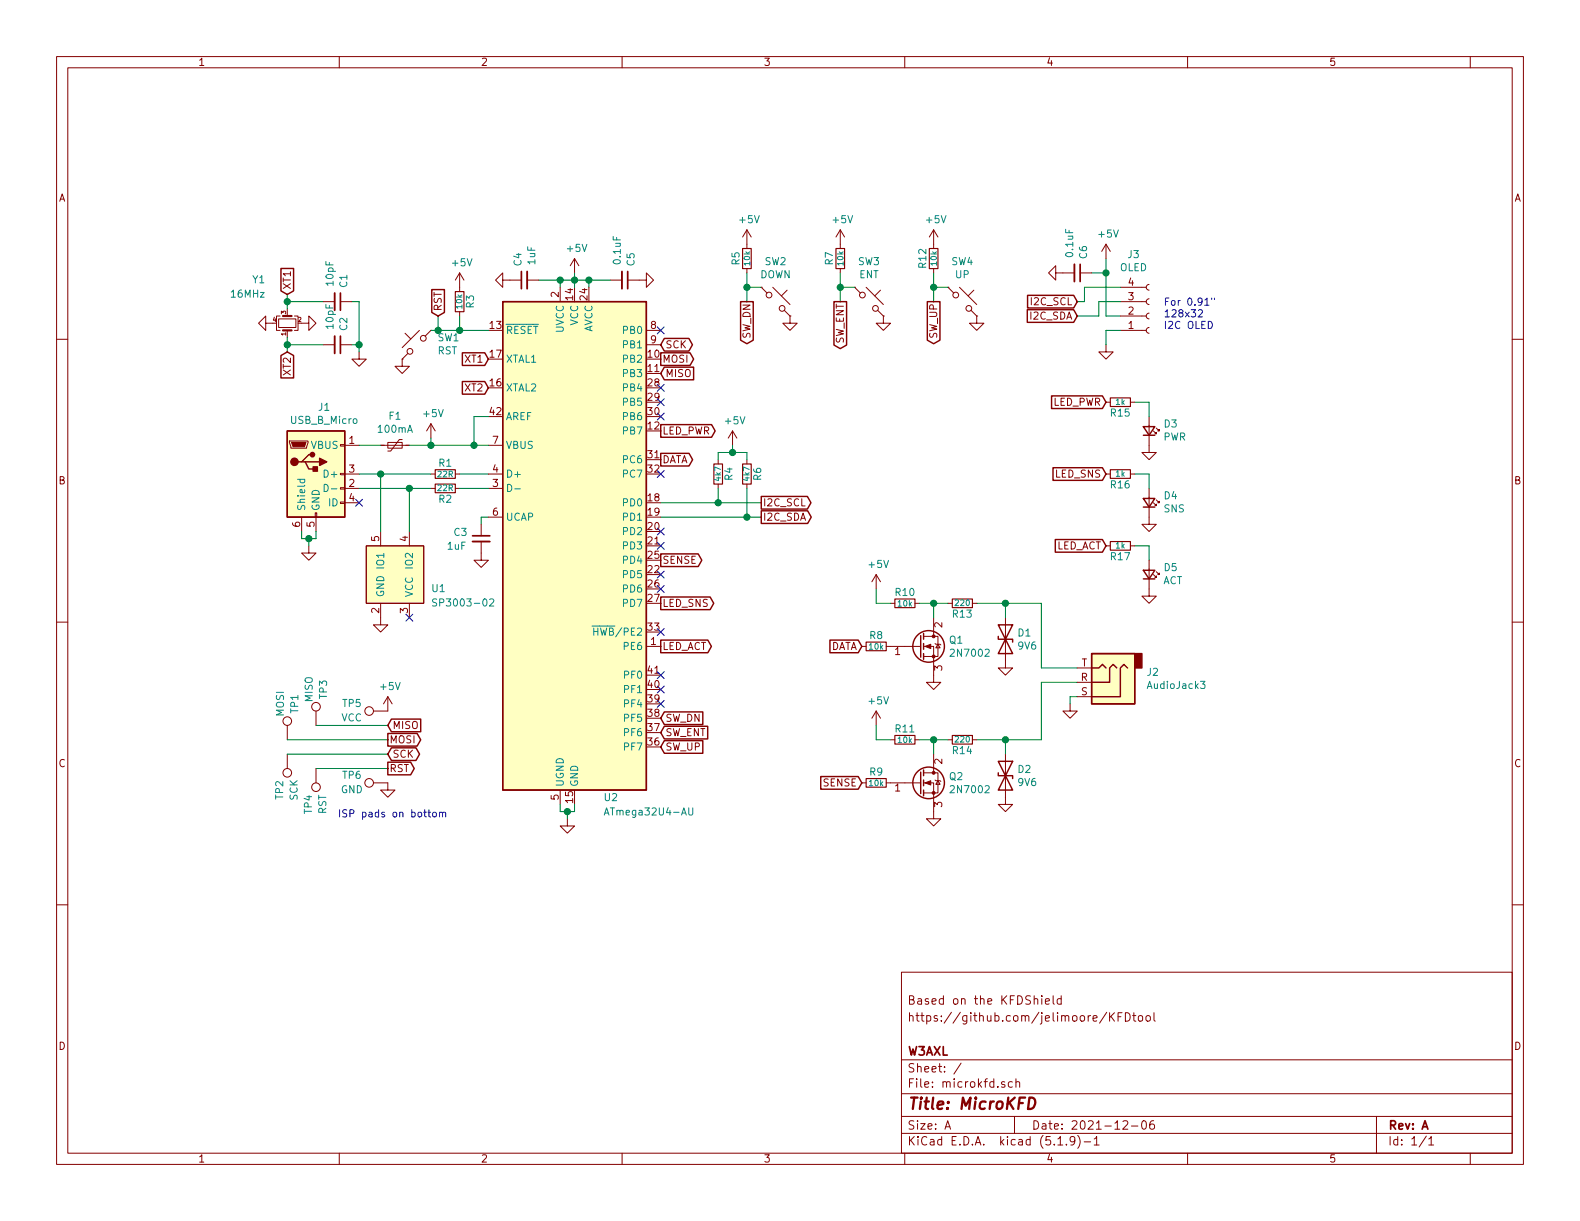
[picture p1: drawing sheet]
EESchema Schematic File Version 4
EELAYER 30 0
EELAYER END
$Descr A 11000 8500
encoding utf-8
Sheet 1 1
Title "MicroKFD"
Date "2021-12-06"
Rev "A"
Comp "W3AXL"
Comment1 ""
Comment2 "https://github.com/jelimoore/KFDtool"
Comment3 "Based on the KFDShield"
Comment4 ""
$EndDescr
$Comp
L Connector:USB_B_Micro J1
U 1 1
P 2200 3300
F 0 "J1" H 2257 3767 50  0000 C CNN
F 1 "USB_B_Micro" H 2257 3676 50  0000 C CNN
F 2 "Connector_USB:USB_Micro-B_Wuerth_629105150521_CircularHoles" H 2350 3250 50  0001 C CNN
F 3 "~" H 2350 3250 50  0001 C CNN
	1    2200 3300
	1    0    0    -1  
$EndComp
$Comp
L Device:R_Small R1
U 1 1
P 3100 3300
F 0 "R1" V 3050 3300 50  0000 C BNN
F 1 "22R" V 3100 3300 40  0000 C CNN
F 2 "Resistor_SMD:R_0805_2012Metric_Pad1.20x1.40mm_HandSolder" H 3100 3300 50  0001 C CNN
F 3 "~" H 3100 3300 50  0001 C CNN
	1    3100 3300
	0    1    1    0   
$EndComp
$Comp
L Device:R_Small R2
U 1 1
P 3100 3400
F 0 "R2" V 3050 3400 50  0000 C BNN
F 1 "22R" V 3100 3400 40  0000 C CNN
F 2 "Resistor_SMD:R_0805_2012Metric_Pad1.20x1.40mm_HandSolder" H 3100 3400 50  0001 C CNN
F 3 "~" H 3100 3400 50  0001 C CNN
	1    3100 3400
	0    -1   -1   0   
$EndComp
$Comp
L power:GND #PWR03
U 1 1
P 2150 3800
F 0 "#PWR03" H 2150 3550 50  0001 C CNN
F 1 "GND" H 2155 3627 50  0001 C CNN
F 2 "" H 2150 3800 50  0001 C CNN
F 3 "" H 2150 3800 50  0001 C CNN
	1    2150 3800
	1    0    0    -1  
$EndComp
Wire Wire Line
	2100 3700 2100 3750
Wire Wire Line
	2100 3750 2150 3750
Wire Wire Line
	2200 3750 2200 3700
Wire Wire Line
	2150 3800 2150 3750
Connection ~ 2150 3750
Wire Wire Line
	2150 3750 2200 3750
Wire Wire Line
	2500 3300 2650 3300
$Comp
L Device:C_Small C3
U 1 1
P 3350 3750
F 0 "C3" H 3442 3796 50  0000 L CNN
F 1 "1uF" H 3450 3700 50  0000 L CNN
F 2 "Capacitor_SMD:C_0805_2012Metric_Pad1.18x1.45mm_HandSolder" H 3350 3750 50  0001 C CNN
F 3 "~" H 3350 3750 50  0001 C CNN
	1    3350 3750
	-1   0    0    -1  
$EndComp
$Comp
L power:GND #PWR09
U 1 1
P 3350 3850
F 0 "#PWR09" H 3350 3600 50  0001 C CNN
F 1 "GND" H 3355 3677 50  0001 C CNN
F 2 "" H 3350 3850 50  0001 C CNN
F 3 "" H 3350 3850 50  0001 C CNN
	1    3350 3850
	1    0    0    -1  
$EndComp
Wire Wire Line
	3400 3600 3350 3600
Wire Wire Line
	3350 3600 3350 3650
$Comp
L MCU_Microchip_ATmega:ATmega32U4-AU U2
U 1 1
P 4000 3800
F 0 "U2" H 4200 2050 50  0000 L CNN
F 1 "ATmega32U4-AU" H 4200 1950 50  0000 L CNN
F 2 "Package_QFP:TQFP-44_10x10mm_P0.8mm" H 4000 3800 50  0001 C CIN
F 3 "http://ww1.microchip.com/downloads/en/DeviceDoc/Atmel-7766-8-bit-AVR-ATmega16U4-32U4_Datasheet.pdf" H 4000 3800 50  0001 C CNN
	1    4000 3800
	1    0    0    -1  
$EndComp
NoConn ~ 2500 3500
$Comp
L Device:Polyfuse_Small F1
U 1 1
P 2750 3100
F 0 "F1" V 2545 3100 50  0000 C CNN
F 1 "100mA" V 2636 3100 50  0000 C CNN
F 2 "Fuse:Fuse_0805_2012Metric_Pad1.15x1.40mm_HandSolder" H 2800 2900 50  0001 L CNN
F 3 "~" H 2750 3100 50  0001 C CNN
	1    2750 3100
	0    1    1    0   
$EndComp
Wire Wire Line
	2500 3100 2650 3100
$Comp
L power:+5V #PWR07
U 1 1
P 3000 3050
F 0 "#PWR07" H 3000 2900 50  0001 C CNN
F 1 "+5V" H 3015 3223 50  0000 C CNN
F 2 "" H 3000 3050 50  0001 C CNN
F 3 "" H 3000 3050 50  0001 C CNN
	1    3000 3050
	1    0    0    -1  
$EndComp
$Comp
L power:GND #PWR011
U 1 1
P 3950 5700
F 0 "#PWR011" H 3950 5450 50  0001 C CNN
F 1 "GND" H 3955 5527 50  0001 C CNN
F 2 "" H 3950 5700 50  0001 C CNN
F 3 "" H 3950 5700 50  0001 C CNN
	1    3950 5700
	1    0    0    -1  
$EndComp
Wire Wire Line
	3900 5600 3900 5650
Wire Wire Line
	3900 5650 3950 5650
Wire Wire Line
	4000 5650 4000 5600
Wire Wire Line
	3950 5700 3950 5650
Connection ~ 3950 5650
Wire Wire Line
	3950 5650 4000 5650
$Comp
L power:+5V #PWR012
U 1 1
P 4000 1900
F 0 "#PWR012" H 4000 1750 50  0001 C CNN
F 1 "+5V" H 4015 2073 50  0000 C CNN
F 2 "" H 4000 1900 50  0001 C CNN
F 3 "" H 4000 1900 50  0001 C CNN
	1    4000 1900
	1    0    0    -1  
$EndComp
Wire Wire Line
	3900 2000 3900 1950
Wire Wire Line
	3900 1950 4000 1950
Wire Wire Line
	4100 1950 4100 2000
Wire Wire Line
	4000 1900 4000 1950
Connection ~ 4000 1950
Wire Wire Line
	4000 1950 4100 1950
Wire Wire Line
	4000 2000 4000 1950
$Comp
L Device:Q_NMOS_GDS Q1
U 1 1
P 6400 4500
F 0 "Q1" H 6604 4546 50  0000 L CNN
F 1 "2N7002" H 6604 4455 50  0000 L CNN
F 2 "Package_TO_SOT_SMD:SOT-23_Handsoldering" H 6600 4600 50  0001 C CNN
F 3 "~" H 6400 4500 50  0001 C CNN
	1    6400 4500
	1    0    0    -1  
$EndComp
Text GLabel 6000 4500 0    50   Input ~ 0
DATA
$Comp
L Device:R_Small R8
U 1 1
P 6100 4500
F 0 "R8" V 6050 4500 50  0000 C BNN
F 1 "10k" V 6100 4500 40  0000 C CNN
F 2 "Resistor_SMD:R_0805_2012Metric_Pad1.20x1.40mm_HandSolder" H 6100 4500 50  0001 C CNN
F 3 "~" H 6100 4500 50  0001 C CNN
	1    6100 4500
	0    1    1    0   
$EndComp
$Comp
L power:GND #PWR022
U 1 1
P 6500 4700
F 0 "#PWR022" H 6500 4450 50  0001 C CNN
F 1 "GND" H 6505 4527 50  0001 C CNN
F 2 "" H 6500 4700 50  0001 C CNN
F 3 "" H 6500 4700 50  0001 C CNN
	1    6500 4700
	1    0    0    -1  
$EndComp
$Comp
L Device:R_Small R13
U 1 1
P 6700 4200
F 0 "R13" V 6650 4200 50  0000 C BNN
F 1 "220" V 6700 4200 40  0000 C CNN
F 2 "Resistor_SMD:R_0805_2012Metric_Pad1.20x1.40mm_HandSolder" H 6700 4200 50  0001 C CNN
F 3 "~" H 6700 4200 50  0001 C CNN
	1    6700 4200
	0    -1   -1   0   
$EndComp
Wire Wire Line
	6600 4200 6500 4200
Wire Wire Line
	6500 4200 6500 4300
$Comp
L Device:D_TVS D1
U 1 1
P 7000 4450
F 0 "D1" V 6954 4530 50  0000 L CNN
F 1 "9V6" V 7045 4530 50  0000 L CNN
F 2 "Diode_SMD:D_0805_2012Metric_Pad1.15x1.40mm_HandSolder" H 7000 4450 50  0001 C CNN
F 3 "~" H 7000 4450 50  0001 C CNN
	1    7000 4450
	0    1    1    0   
$EndComp
$Comp
L Device:R_Small R10
U 1 1
P 6300 4200
F 0 "R10" V 6250 4200 50  0000 C BNN
F 1 "10k" V 6300 4200 40  0000 C CNN
F 2 "Resistor_SMD:R_0805_2012Metric_Pad1.20x1.40mm_HandSolder" H 6300 4200 50  0001 C CNN
F 3 "~" H 6300 4200 50  0001 C CNN
	1    6300 4200
	0    1    1    0   
$EndComp
$Comp
L power:GND #PWR025
U 1 1
P 7000 4600
F 0 "#PWR025" H 7000 4350 50  0001 C CNN
F 1 "GND" H 7005 4427 50  0001 C CNN
F 2 "" H 7000 4600 50  0001 C CNN
F 3 "" H 7000 4600 50  0001 C CNN
	1    7000 4600
	1    0    0    -1  
$EndComp
$Comp
L power:+5V #PWR018
U 1 1
P 6100 4100
F 0 "#PWR018" H 6100 3950 50  0001 C CNN
F 1 "+5V" H 6115 4273 50  0000 C CNN
F 2 "" H 6100 4100 50  0001 C CNN
F 3 "" H 6100 4100 50  0001 C CNN
	1    6100 4100
	1    0    0    -1  
$EndComp
$Comp
L Device:C_Small C5
U 1 1
P 4350 1950
F 0 "C5" H 4442 1996 50  0000 L CNN
F 1 "0.1uF" H 4450 1900 50  0000 L CNN
F 2 "Capacitor_SMD:C_0805_2012Metric_Pad1.18x1.45mm_HandSolder" H 4350 1950 50  0001 C CNN
F 3 "~" H 4350 1950 50  0001 C CNN
	1    4350 1950
	0    1    -1   0   
$EndComp
$Comp
L power:GND #PWR013
U 1 1
P 4450 1950
F 0 "#PWR013" H 4450 1700 50  0001 C CNN
F 1 "GND" H 4455 1777 50  0001 C CNN
F 2 "" H 4450 1950 50  0001 C CNN
F 3 "" H 4450 1950 50  0001 C CNN
	1    4450 1950
	0    -1   -1   0   
$EndComp
Wire Wire Line
	4100 1950 4250 1950
Connection ~ 4100 1950
$Comp
L Device:C_Small C4
U 1 1
P 3650 1950
F 0 "C4" H 3742 1996 50  0000 L CNN
F 1 "1uF" H 3750 1900 50  0000 L CNN
F 2 "Capacitor_SMD:C_0805_2012Metric_Pad1.18x1.45mm_HandSolder" H 3650 1950 50  0001 C CNN
F 3 "~" H 3650 1950 50  0001 C CNN
	1    3650 1950
	0    -1   -1   0   
$EndComp
$Comp
L power:GND #PWR010
U 1 1
P 3550 1950
F 0 "#PWR010" H 3550 1700 50  0001 C CNN
F 1 "GND" H 3555 1777 50  0001 C CNN
F 2 "" H 3550 1950 50  0001 C CNN
F 3 "" H 3550 1950 50  0001 C CNN
	1    3550 1950
	0    1    1    0   
$EndComp
Wire Wire Line
	3750 1950 3900 1950
Connection ~ 3900 1950
Wire Wire Line
	3400 2900 3300 2900
Wire Wire Line
	3300 2900 3300 3100
Connection ~ 3300 3100
Wire Wire Line
	3300 3100 3400 3100
Wire Wire Line
	2850 3100 3000 3100
Wire Wire Line
	3000 3050 3000 3100
Connection ~ 3000 3100
Wire Wire Line
	3000 3100 3300 3100
Text GLabel 3400 2500 0    50   Input ~ 0
XT1
Text GLabel 3400 2700 0    50   Input ~ 0
XT2
$Comp
L Device:Crystal_GND24_Small Y1
U 1 1
P 2000 2250
F 0 "Y1" V 2300 2400 50  0000 L CNN
F 1 "16MHz" V 2200 2400 50  0000 L CNN
F 2 "Crystal:Crystal_SMD_SeikoEpson_FA238-4Pin_3.2x2.5mm_HandSoldering" H 2000 2250 50  0001 C CNN
F 3 "~" H 2000 2250 50  0001 C CNN
	1    2000 2250
	0    -1   -1   0   
$EndComp
Text GLabel 2000 2050 1    50   Input ~ 0
XT1
Text GLabel 2000 2450 3    50   Input ~ 0
XT2
$Comp
L power:GND #PWR02
U 1 1
P 2100 2250
F 0 "#PWR02" H 2100 2000 50  0001 C CNN
F 1 "GND" H 2105 2077 50  0001 C CNN
F 2 "" H 2100 2250 50  0001 C CNN
F 3 "" H 2100 2250 50  0001 C CNN
	1    2100 2250
	0    -1   -1   0   
$EndComp
$Comp
L power:GND #PWR01
U 1 1
P 1900 2250
F 0 "#PWR01" H 1900 2000 50  0001 C CNN
F 1 "GND" H 1905 2077 50  0001 C CNN
F 2 "" H 1900 2250 50  0001 C CNN
F 3 "" H 1900 2250 50  0001 C CNN
	1    1900 2250
	0    1    1    0   
$EndComp
Wire Wire Line
	2000 2050 2000 2100
Wire Wire Line
	2000 2350 2000 2400
$Comp
L Device:C_Small C2
U 1 1
P 2350 2400
F 0 "C2" H 2442 2446 50  0000 L CNN
F 1 "10pF" H 2450 2350 50  0000 L CNN
F 2 "Capacitor_SMD:C_0805_2012Metric_Pad1.18x1.45mm_HandSolder" H 2350 2400 50  0001 C CNN
F 3 "~" H 2350 2400 50  0001 C CNN
	1    2350 2400
	0    1    -1   0   
$EndComp
$Comp
L Device:C_Small C1
U 1 1
P 2350 2100
F 0 "C1" H 2442 2146 50  0000 L CNN
F 1 "10pF" H 2450 2050 50  0000 L CNN
F 2 "Capacitor_SMD:C_0805_2012Metric_Pad1.18x1.45mm_HandSolder" H 2350 2100 50  0001 C CNN
F 3 "~" H 2350 2100 50  0001 C CNN
	1    2350 2100
	0    1    -1   0   
$EndComp
$Comp
L power:GND #PWR04
U 1 1
P 2500 2450
F 0 "#PWR04" H 2500 2200 50  0001 C CNN
F 1 "GND" H 2505 2277 50  0001 C CNN
F 2 "" H 2500 2450 50  0001 C CNN
F 3 "" H 2500 2450 50  0001 C CNN
	1    2500 2450
	1    0    0    -1  
$EndComp
Wire Wire Line
	2000 2100 2250 2100
Connection ~ 2000 2100
Wire Wire Line
	2000 2100 2000 2150
Wire Wire Line
	2250 2400 2000 2400
Connection ~ 2000 2400
Wire Wire Line
	2000 2400 2000 2450
Wire Wire Line
	2450 2100 2500 2100
Wire Wire Line
	2500 2100 2500 2400
Wire Wire Line
	2450 2400 2500 2400
Connection ~ 2500 2400
Wire Wire Line
	2500 2400 2500 2450
$Comp
L Switch:SW_Push_45deg SW1
U 1 1
P 2900 2400
F 0 "SW1" V 2946 2256 50  0000 R CNN
F 1 "RST" V 2855 2256 50  0000 R CNN
F 2 "Button_Switch_SMD:SW_Push_1P1T_NO_CK_KMR2" H 2900 2400 50  0001 C CNN
F 3 "~" H 2900 2400 50  0001 C CNN
	1    2900 2400
	0    -1   -1   0   
$EndComp
$Comp
L power:GND #PWR06
U 1 1
P 2800 2500
F 0 "#PWR06" H 2800 2250 50  0001 C CNN
F 1 "GND" H 2805 2327 50  0001 C CNN
F 2 "" H 2800 2500 50  0001 C CNN
F 3 "" H 2800 2500 50  0001 C CNN
	1    2800 2500
	1    0    0    -1  
$EndComp
$Comp
L Device:R_Small R3
U 1 1
P 3200 2100
F 0 "R3" V 3150 2100 50  0000 C BNN
F 1 "10k" V 3200 2100 40  0000 C CNN
F 2 "Resistor_SMD:R_0805_2012Metric_Pad1.20x1.40mm_HandSolder" H 3200 2100 50  0001 C CNN
F 3 "~" H 3200 2100 50  0001 C CNN
	1    3200 2100
	-1   0    0    1   
$EndComp
Wire Wire Line
	3000 2300 3050 2300
Wire Wire Line
	3200 2200 3200 2300
Connection ~ 3200 2300
Wire Wire Line
	3200 2300 3400 2300
$Comp
L power:+5V #PWR08
U 1 1
P 3200 2000
F 0 "#PWR08" H 3200 1850 50  0001 C CNN
F 1 "+5V" H 3215 2173 50  0000 C CNN
F 2 "" H 3200 2000 50  0001 C CNN
F 3 "" H 3200 2000 50  0001 C CNN
	1    3200 2000
	1    0    0    -1  
$EndComp
$Comp
L Connector:Conn_01x04_Female J3
U 1 1
P 8000 2200
F 0 "J3" H 7892 1775 50  0000 C CNN
F 1 "OLED" H 7892 1866 50  0000 C CNN
F 2 "Connector_PinSocket_2.54mm:PinSocket_1x04_P2.54mm_Vertical_SMD_Pin1Left" H 8000 2200 50  0001 C CNN
F 3 "~" H 8000 2200 50  0001 C CNN
	1    8000 2200
	1    0    0    1   
$EndComp
$Comp
L power:GND #PWR030
U 1 1
P 7700 2400
F 0 "#PWR030" H 7700 2150 50  0001 C CNN
F 1 "GND" H 7705 2227 50  0001 C CNN
F 2 "" H 7700 2400 50  0001 C CNN
F 3 "" H 7700 2400 50  0001 C CNN
	1    7700 2400
	1    0    0    -1  
$EndComp
$Comp
L power:+5V #PWR029
U 1 1
P 7700 1800
F 0 "#PWR029" H 7700 1650 50  0001 C CNN
F 1 "+5V" H 7715 1973 50  0000 C CNN
F 2 "" H 7700 1800 50  0001 C CNN
F 3 "" H 7700 1800 50  0001 C CNN
	1    7700 1800
	1    0    0    -1  
$EndComp
Wire Wire Line
	7800 2200 7700 2200
Wire Wire Line
	7700 2200 7700 1900
Wire Wire Line
	7800 2300 7700 2300
Wire Wire Line
	7700 2300 7700 2400
$Comp
L Device:C_Small C6
U 1 1
P 7500 1900
F 0 "C6" H 7592 1946 50  0000 L CNN
F 1 "0.1uF" H 7600 1850 50  0000 L CNN
F 2 "Capacitor_SMD:C_0805_2012Metric_Pad1.18x1.45mm_HandSolder" H 7500 1900 50  0001 C CNN
F 3 "~" H 7500 1900 50  0001 C CNN
	1    7500 1900
	0    1    -1   0   
$EndComp
Wire Wire Line
	7600 1900 7700 1900
Connection ~ 7700 1900
Wire Wire Line
	7700 1900 7700 1800
$Comp
L power:GND #PWR027
U 1 1
P 7400 1900
F 0 "#PWR027" H 7400 1650 50  0001 C CNN
F 1 "GND" H 7405 1727 50  0001 C CNN
F 2 "" H 7400 1900 50  0001 C CNN
F 3 "" H 7400 1900 50  0001 C CNN
	1    7400 1900
	0    1    1    0   
$EndComp
Text GLabel 7500 2100 0    50   Input ~ 0
I2C_SCL
Text GLabel 7500 2200 0    50   Input ~ 0
I2C_SDA
Wire Wire Line
	7550 2000 7550 2100
Wire Wire Line
	7550 2100 7500 2100
Wire Wire Line
	7550 2000 7800 2000
Wire Wire Line
	7800 2100 7650 2100
Wire Wire Line
	7650 2100 7650 2200
Wire Wire Line
	7650 2200 7500 2200
Text GLabel 5300 3500 2    50   Output ~ 0
I2C_SCL
Text GLabel 5300 3600 2    50   Output ~ 0
I2C_SDA
$Comp
L Device:R_Small R4
U 1 1
P 5000 3300
F 0 "R4" V 4950 3300 50  0000 C BNN
F 1 "4k7" V 5000 3300 40  0000 C CNN
F 2 "Resistor_SMD:R_0805_2012Metric_Pad1.20x1.40mm_HandSolder" H 5000 3300 50  0001 C CNN
F 3 "~" H 5000 3300 50  0001 C CNN
	1    5000 3300
	-1   0    0    1   
$EndComp
$Comp
L Device:R_Small R6
U 1 1
P 5200 3300
F 0 "R6" V 5150 3300 50  0000 C BNN
F 1 "4k7" V 5200 3300 40  0000 C CNN
F 2 "Resistor_SMD:R_0805_2012Metric_Pad1.20x1.40mm_HandSolder" H 5200 3300 50  0001 C CNN
F 3 "~" H 5200 3300 50  0001 C CNN
	1    5200 3300
	-1   0    0    1   
$EndComp
Wire Wire Line
	4600 3500 5000 3500
Wire Wire Line
	5300 3600 5200 3600
Wire Wire Line
	5000 3400 5000 3500
Connection ~ 5000 3500
Wire Wire Line
	5000 3500 5300 3500
Wire Wire Line
	5200 3400 5200 3600
Connection ~ 5200 3600
Wire Wire Line
	5200 3600 4600 3600
$Comp
L power:+5V #PWR014
U 1 1
P 5100 3100
F 0 "#PWR014" H 5100 2950 50  0001 C CNN
F 1 "+5V" H 5115 3273 50  0000 C CNN
F 2 "" H 5100 3100 50  0001 C CNN
F 3 "" H 5100 3100 50  0001 C CNN
	1    5100 3100
	1    0    0    -1  
$EndComp
Wire Wire Line
	5000 3200 5000 3150
Wire Wire Line
	5000 3150 5100 3150
Wire Wire Line
	5200 3150 5200 3200
Wire Wire Line
	5100 3100 5100 3150
Connection ~ 5100 3150
Wire Wire Line
	5100 3150 5200 3150
Text Notes 8100 2300 0    50   ~ 0
For 0.91" \n128x32\nI2C OLED
$Comp
L sp3003:SP3003-02 U1
U 1 1
P 2750 4000
F 0 "U1" V 2650 3750 50  0000 R CNN
F 1 "SP3003-02" V 2550 3750 50  0000 R CNN
F 2 "Package_TO_SOT_SMD:SOT-553" H 2750 4000 50  0001 C CNN
F 3 "" H 2750 4000 50  0001 C CNN
	1    2750 4000
	0    -1   -1   0   
$EndComp
$Comp
L power:GND #PWR05
U 1 1
P 2650 4300
F 0 "#PWR05" H 2650 4050 50  0001 C CNN
F 1 "GND" H 2655 4127 50  0001 C CNN
F 2 "" H 2650 4300 50  0001 C CNN
F 3 "" H 2650 4300 50  0001 C CNN
	1    2650 4300
	1    0    0    -1  
$EndComp
Wire Wire Line
	2650 3300 2650 3700
Wire Wire Line
	2850 3700 2850 3400
Wire Wire Line
	2850 3400 2500 3400
NoConn ~ 2850 4300
Wire Wire Line
	2650 3300 3000 3300
Connection ~ 2650 3300
Wire Wire Line
	2850 3400 3000 3400
Connection ~ 2850 3400
Wire Wire Line
	3200 3300 3400 3300
Wire Wire Line
	3400 3400 3200 3400
$Comp
L power:GND #PWR028
U 1 1
P 7450 4900
F 0 "#PWR028" H 7450 4650 50  0001 C CNN
F 1 "GND" H 7455 4727 50  0001 C CNN
F 2 "" H 7450 4900 50  0001 C CNN
F 3 "" H 7450 4900 50  0001 C CNN
	1    7450 4900
	1    0    0    -1  
$EndComp
$Comp
L Switch:SW_Push_45deg SW2
U 1 1
P 5400 2100
F 0 "SW2" H 5400 2381 50  0000 C CNN
F 1 "DOWN" H 5400 2290 50  0000 C CNN
F 2 "Button_Switch_SMD:Panasonic_EVQPUM_EVQPUD" H 5400 2100 50  0001 C CNN
F 3 "~" H 5400 2100 50  0001 C CNN
	1    5400 2100
	1    0    0    -1  
$EndComp
$Comp
L Switch:SW_Push_45deg SW3
U 1 1
P 6050 2100
F 0 "SW3" H 6050 2381 50  0000 C CNN
F 1 "ENT" H 6050 2290 50  0000 C CNN
F 2 "Button_Switch_SMD:Panasonic_EVQPUM_EVQPUD" H 6050 2100 50  0001 C CNN
F 3 "~" H 6050 2100 50  0001 C CNN
	1    6050 2100
	1    0    0    -1  
$EndComp
$Comp
L Switch:SW_Push_45deg SW4
U 1 1
P 6700 2100
F 0 "SW4" H 6700 2381 50  0000 C CNN
F 1 "UP" H 6700 2290 50  0000 C CNN
F 2 "Button_Switch_SMD:Panasonic_EVQPUM_EVQPUD" H 6700 2100 50  0001 C CNN
F 3 "~" H 6700 2100 50  0001 C CNN
	1    6700 2100
	1    0    0    -1  
$EndComp
$Comp
L power:GND #PWR016
U 1 1
P 5500 2200
F 0 "#PWR016" H 5500 1950 50  0001 C CNN
F 1 "GND" H 5505 2027 50  0001 C CNN
F 2 "" H 5500 2200 50  0001 C CNN
F 3 "" H 5500 2200 50  0001 C CNN
	1    5500 2200
	1    0    0    -1  
$EndComp
$Comp
L power:GND #PWR020
U 1 1
P 6150 2200
F 0 "#PWR020" H 6150 1950 50  0001 C CNN
F 1 "GND" H 6155 2027 50  0001 C CNN
F 2 "" H 6150 2200 50  0001 C CNN
F 3 "" H 6150 2200 50  0001 C CNN
	1    6150 2200
	1    0    0    -1  
$EndComp
$Comp
L power:GND #PWR024
U 1 1
P 6800 2200
F 0 "#PWR024" H 6800 1950 50  0001 C CNN
F 1 "GND" H 6805 2027 50  0001 C CNN
F 2 "" H 6800 2200 50  0001 C CNN
F 3 "" H 6800 2200 50  0001 C CNN
	1    6800 2200
	1    0    0    -1  
$EndComp
$Comp
L power:+5V #PWR015
U 1 1
P 5200 1700
F 0 "#PWR015" H 5200 1550 50  0001 C CNN
F 1 "+5V" H 5215 1873 50  0000 C CNN
F 2 "" H 5200 1700 50  0001 C CNN
F 3 "" H 5200 1700 50  0001 C CNN
	1    5200 1700
	1    0    0    -1  
$EndComp
$Comp
L Device:R_Small R5
U 1 1
P 5200 1800
F 0 "R5" V 5150 1800 50  0000 C BNN
F 1 "10k" V 5200 1800 40  0000 C CNN
F 2 "Resistor_SMD:R_0805_2012Metric_Pad1.20x1.40mm_HandSolder" H 5200 1800 50  0001 C CNN
F 3 "~" H 5200 1800 50  0001 C CNN
	1    5200 1800
	1    0    0    1   
$EndComp
$Comp
L power:+5V #PWR017
U 1 1
P 5850 1700
F 0 "#PWR017" H 5850 1550 50  0001 C CNN
F 1 "+5V" H 5865 1873 50  0000 C CNN
F 2 "" H 5850 1700 50  0001 C CNN
F 3 "" H 5850 1700 50  0001 C CNN
	1    5850 1700
	1    0    0    -1  
$EndComp
$Comp
L Device:R_Small R7
U 1 1
P 5850 1800
F 0 "R7" V 5800 1800 50  0000 C BNN
F 1 "10k" V 5850 1800 40  0000 C CNN
F 2 "Resistor_SMD:R_0805_2012Metric_Pad1.20x1.40mm_HandSolder" H 5850 1800 50  0001 C CNN
F 3 "~" H 5850 1800 50  0001 C CNN
	1    5850 1800
	1    0    0    1   
$EndComp
$Comp
L power:+5V #PWR021
U 1 1
P 6500 1700
F 0 "#PWR021" H 6500 1550 50  0001 C CNN
F 1 "+5V" H 6515 1873 50  0000 C CNN
F 2 "" H 6500 1700 50  0001 C CNN
F 3 "" H 6500 1700 50  0001 C CNN
	1    6500 1700
	1    0    0    -1  
$EndComp
$Comp
L Device:R_Small R12
U 1 1
P 6500 1800
F 0 "R12" V 6450 1800 50  0000 C BNN
F 1 "10k" V 6500 1800 40  0000 C CNN
F 2 "Resistor_SMD:R_0805_2012Metric_Pad1.20x1.40mm_HandSolder" H 6500 1800 50  0001 C CNN
F 3 "~" H 6500 1800 50  0001 C CNN
	1    6500 1800
	1    0    0    1   
$EndComp
Wire Wire Line
	5200 1900 5200 2000
Wire Wire Line
	5200 2000 5300 2000
Wire Wire Line
	6500 1900 6500 2000
Wire Wire Line
	6500 2000 6600 2000
Wire Wire Line
	5850 1900 5850 2000
Wire Wire Line
	5850 2000 5950 2000
Text GLabel 5200 2100 3    50   Output ~ 0
SW_DN
Text GLabel 5850 2100 3    50   Output ~ 0
SW_ENT
Text GLabel 6500 2100 3    50   Output ~ 0
SW_UP
Wire Wire Line
	5200 2000 5200 2100
Connection ~ 5200 2000
Wire Wire Line
	5850 2000 5850 2100
Connection ~ 5850 2000
Wire Wire Line
	6500 2000 6500 2100
Connection ~ 6500 2000
Text GLabel 4600 5200 2    50   Input ~ 0
SW_UP
Text GLabel 4600 5100 2    50   Input ~ 0
SW_ENT
Text GLabel 4600 5000 2    50   Input ~ 0
SW_DN
$Comp
L Connector:AudioJack3 J2
U 1 1
P 7700 4750
F 0 "J2" H 7420 4683 50  0000 R CNN
F 1 "AudioJack3" H 7420 4774 50  0000 R CNN
F 2 "Connector_Audio:Jack_3.5mm_CUI_SJ-3523-SMT_Horizontal" H 7700 4750 50  0001 C CNN
F 3 "~" H 7700 4750 50  0001 C CNN
	1    7700 4750
	-1   0    0    1   
$EndComp
Wire Wire Line
	7500 4850 7450 4850
Wire Wire Line
	7450 4850 7450 4900
Wire Wire Line
	6800 4200 7000 4200
Wire Wire Line
	7000 4300 7000 4200
Wire Wire Line
	6400 4200 6500 4200
Connection ~ 6500 4200
Wire Wire Line
	6200 4200 6100 4200
Wire Wire Line
	6100 4200 6100 4100
$Comp
L Device:Q_NMOS_GDS Q2
U 1 1
P 6400 5450
F 0 "Q2" H 6604 5496 50  0000 L CNN
F 1 "2N7002" H 6604 5405 50  0000 L CNN
F 2 "Package_TO_SOT_SMD:SOT-23_Handsoldering" H 6600 5550 50  0001 C CNN
F 3 "~" H 6400 5450 50  0001 C CNN
	1    6400 5450
	1    0    0    -1  
$EndComp
Text GLabel 6000 5450 0    50   Input ~ 0
SENSE
$Comp
L Device:R_Small R9
U 1 1
P 6100 5450
F 0 "R9" V 6050 5450 50  0000 C BNN
F 1 "10k" V 6100 5450 40  0000 C CNN
F 2 "Resistor_SMD:R_0805_2012Metric_Pad1.20x1.40mm_HandSolder" H 6100 5450 50  0001 C CNN
F 3 "~" H 6100 5450 50  0001 C CNN
	1    6100 5450
	0    1    1    0   
$EndComp
$Comp
L power:GND #PWR023
U 1 1
P 6500 5650
F 0 "#PWR023" H 6500 5400 50  0001 C CNN
F 1 "GND" H 6505 5477 50  0001 C CNN
F 2 "" H 6500 5650 50  0001 C CNN
F 3 "" H 6500 5650 50  0001 C CNN
	1    6500 5650
	1    0    0    -1  
$EndComp
$Comp
L Device:R_Small R14
U 1 1
P 6700 5150
F 0 "R14" V 6650 5150 50  0000 C BNN
F 1 "220" V 6700 5150 40  0000 C CNN
F 2 "Resistor_SMD:R_0805_2012Metric_Pad1.20x1.40mm_HandSolder" H 6700 5150 50  0001 C CNN
F 3 "~" H 6700 5150 50  0001 C CNN
	1    6700 5150
	0    -1   -1   0   
$EndComp
Wire Wire Line
	6600 5150 6500 5150
Wire Wire Line
	6500 5150 6500 5250
$Comp
L Device:D_TVS D2
U 1 1
P 7000 5400
F 0 "D2" V 6954 5480 50  0000 L CNN
F 1 "9V6" V 7045 5480 50  0000 L CNN
F 2 "Diode_SMD:D_0805_2012Metric_Pad1.15x1.40mm_HandSolder" H 7000 5400 50  0001 C CNN
F 3 "~" H 7000 5400 50  0001 C CNN
	1    7000 5400
	0    1    1    0   
$EndComp
$Comp
L Device:R_Small R11
U 1 1
P 6300 5150
F 0 "R11" V 6250 5150 50  0000 C BNN
F 1 "10k" V 6300 5150 40  0000 C CNN
F 2 "Resistor_SMD:R_0805_2012Metric_Pad1.20x1.40mm_HandSolder" H 6300 5150 50  0001 C CNN
F 3 "~" H 6300 5150 50  0001 C CNN
	1    6300 5150
	0    1    1    0   
$EndComp
$Comp
L power:GND #PWR026
U 1 1
P 7000 5550
F 0 "#PWR026" H 7000 5300 50  0001 C CNN
F 1 "GND" H 7005 5377 50  0001 C CNN
F 2 "" H 7000 5550 50  0001 C CNN
F 3 "" H 7000 5550 50  0001 C CNN
	1    7000 5550
	1    0    0    -1  
$EndComp
$Comp
L power:+5V #PWR019
U 1 1
P 6100 5050
F 0 "#PWR019" H 6100 4900 50  0001 C CNN
F 1 "+5V" H 6115 5223 50  0000 C CNN
F 2 "" H 6100 5050 50  0001 C CNN
F 3 "" H 6100 5050 50  0001 C CNN
	1    6100 5050
	1    0    0    -1  
$EndComp
Wire Wire Line
	6800 5150 7000 5150
Wire Wire Line
	7000 5250 7000 5150
Wire Wire Line
	7000 5150 7250 5150
Connection ~ 7000 5150
Wire Wire Line
	6400 5150 6500 5150
Connection ~ 6500 5150
Wire Wire Line
	6200 5150 6100 5150
Wire Wire Line
	6100 5150 6100 5050
Text GLabel 4600 3200 2    50   Output ~ 0
DATA
Text GLabel 4600 3900 2    50   Output ~ 0
SENSE
$Comp
L Device:LED_Small D3
U 1 1
P 8000 3000
F 0 "D3" V 8046 3098 50  0000 L CNN
F 1 "PWR" V 7955 3098 50  0000 L CNN
F 2 "Diode_SMD:D_0805_2012Metric_Pad1.15x1.40mm_HandSolder" V 8000 3000 50  0001 C CNN
F 3 "~" V 8000 3000 50  0001 C CNN
	1    8000 3000
	0    1    -1   0   
$EndComp
$Comp
L Device:LED_Small D4
U 1 1
P 8000 3500
F 0 "D4" V 8046 3598 50  0000 L CNN
F 1 "SNS" V 7955 3598 50  0000 L CNN
F 2 "Diode_SMD:D_0805_2012Metric_Pad1.15x1.40mm_HandSolder" V 8000 3500 50  0001 C CNN
F 3 "~" V 8000 3500 50  0001 C CNN
	1    8000 3500
	0    1    -1   0   
$EndComp
$Comp
L Device:LED_Small D5
U 1 1
P 8000 4000
F 0 "D5" V 8046 4098 50  0000 L CNN
F 1 "ACT" V 7955 4098 50  0000 L CNN
F 2 "Diode_SMD:D_0805_2012Metric_Pad1.15x1.40mm_HandSolder" V 8000 4000 50  0001 C CNN
F 3 "~" V 8000 4000 50  0001 C CNN
	1    8000 4000
	0    1    -1   0   
$EndComp
$Comp
L power:GND #PWR031
U 1 1
P 8000 3100
F 0 "#PWR031" H 8000 2850 50  0001 C CNN
F 1 "GND" H 8005 2927 50  0001 C CNN
F 2 "" H 8000 3100 50  0001 C CNN
F 3 "" H 8000 3100 50  0001 C CNN
	1    8000 3100
	1    0    0    -1  
$EndComp
$Comp
L power:GND #PWR033
U 1 1
P 8000 4100
F 0 "#PWR033" H 8000 3850 50  0001 C CNN
F 1 "GND" H 8005 3927 50  0001 C CNN
F 2 "" H 8000 4100 50  0001 C CNN
F 3 "" H 8000 4100 50  0001 C CNN
	1    8000 4100
	1    0    0    -1  
$EndComp
$Comp
L power:GND #PWR032
U 1 1
P 8000 3600
F 0 "#PWR032" H 8000 3350 50  0001 C CNN
F 1 "GND" H 8005 3427 50  0001 C CNN
F 2 "" H 8000 3600 50  0001 C CNN
F 3 "" H 8000 3600 50  0001 C CNN
	1    8000 3600
	1    0    0    -1  
$EndComp
$Comp
L Device:R_Small R15
U 1 1
P 7800 2800
F 0 "R15" V 7750 2800 50  0000 C BNN
F 1 "1k" V 7800 2800 40  0000 C CNN
F 2 "Resistor_SMD:R_0805_2012Metric_Pad1.20x1.40mm_HandSolder" H 7800 2800 50  0001 C CNN
F 3 "~" H 7800 2800 50  0001 C CNN
	1    7800 2800
	0    -1   -1   0   
$EndComp
$Comp
L Device:R_Small R16
U 1 1
P 7800 3300
F 0 "R16" V 7750 3300 50  0000 C BNN
F 1 "1k" V 7800 3300 40  0000 C CNN
F 2 "Resistor_SMD:R_0805_2012Metric_Pad1.20x1.40mm_HandSolder" H 7800 3300 50  0001 C CNN
F 3 "~" H 7800 3300 50  0001 C CNN
	1    7800 3300
	0    -1   -1   0   
$EndComp
Wire Wire Line
	7250 5150 7250 4750
Wire Wire Line
	7250 4750 7500 4750
Wire Wire Line
	7000 4200 7250 4200
Wire Wire Line
	7250 4200 7250 4650
Wire Wire Line
	7250 4650 7500 4650
Connection ~ 7000 4200
$Comp
L Device:R_Small R17
U 1 1
P 7800 3800
F 0 "R17" V 7750 3800 50  0000 C BNN
F 1 "1k" V 7800 3800 40  0000 C CNN
F 2 "Resistor_SMD:R_0805_2012Metric_Pad1.20x1.40mm_HandSolder" H 7800 3800 50  0001 C CNN
F 3 "~" H 7800 3800 50  0001 C CNN
	1    7800 3800
	0    -1   -1   0   
$EndComp
Wire Wire Line
	7900 2800 8000 2800
Wire Wire Line
	8000 2800 8000 2900
Wire Wire Line
	7900 3300 8000 3300
Wire Wire Line
	8000 3300 8000 3400
Wire Wire Line
	7900 3800 8000 3800
Wire Wire Line
	8000 3800 8000 3900
Text GLabel 7700 2800 0    50   Input ~ 0
LED_PWR
Text GLabel 7700 3300 0    50   Input ~ 0
LED_SNS
Text GLabel 7700 3800 0    50   Input ~ 0
LED_ACT
NoConn ~ 4600 2800
NoConn ~ 4600 2900
NoConn ~ 4600 3300
NoConn ~ 4600 3700
NoConn ~ 4600 3800
NoConn ~ 4600 4000
NoConn ~ 4600 4100
NoConn ~ 4600 4400
NoConn ~ 4600 4700
NoConn ~ 4600 4800
NoConn ~ 4600 4900
Text GLabel 4600 4200 2    50   Output ~ 0
LED_SNS
Text GLabel 4600 4500 2    50   Output ~ 0
LED_ACT
Text GLabel 4600 3000 2    50   Output ~ 0
LED_PWR
NoConn ~ 4600 2700
$Comp
L power:GND #PWR0101
U 1 1
P 2700 5450
F 0 "#PWR0101" H 2700 5200 50  0001 C CNN
F 1 "GND" H 2705 5277 50  0001 C CNN
F 2 "" H 2700 5450 50  0001 C CNN
F 3 "" H 2700 5450 50  0001 C CNN
	1    2700 5450
	1    0    0    -1  
$EndComp
$Comp
L power:+5V #PWR0102
U 1 1
P 2700 4950
F 0 "#PWR0102" H 2700 4800 50  0001 C CNN
F 1 "+5V" H 2715 5123 50  0000 C CNN
F 2 "" H 2700 4950 50  0001 C CNN
F 3 "" H 2700 4950 50  0001 C CNN
	1    2700 4950
	1    0    0    -1  
$EndComp
Text GLabel 3050 2200 1    50   Input ~ 0
RST
Wire Wire Line
	3050 2200 3050 2300
Connection ~ 3050 2300
Wire Wire Line
	3050 2300 3200 2300
Text GLabel 2700 5350 2    50   Output ~ 0
RST
Text GLabel 2700 5050 2    50   Input ~ 0
MISO
Text GLabel 2700 5150 2    50   Output ~ 0
MOSI
Text GLabel 2700 5250 2    50   BiDi ~ 0
SCK
Text GLabel 4600 2600 2    50   Input ~ 0
MISO
Text GLabel 4600 2500 2    50   Output ~ 0
MOSI
Text GLabel 4600 2400 2    50   BiDi ~ 0
SCK
$Comp
L Connector:TestPoint TP5
U 1 1
P 2700 4950
F 0 "TP5" V 2750 5200 50  0000 C CNN
F 1 "VCC" V 2650 5200 50  0000 C CNN
F 2 "TestPoint:TestPoint_Pad_1.0x1.0mm" H 2900 4950 50  0001 C CNN
F 3 "~" H 2900 4950 50  0001 C CNN
	1    2700 4950
	0    -1   -1   0   
$EndComp
$Comp
L Connector:TestPoint TP6
U 1 1
P 2700 5450
F 0 "TP6" V 2750 5700 50  0000 C CNN
F 1 "GND" V 2650 5700 50  0000 C CNN
F 2 "TestPoint:TestPoint_Pad_1.0x1.0mm" H 2900 5450 50  0001 C CNN
F 3 "~" H 2900 5450 50  0001 C CNN
	1    2700 5450
	0    -1   -1   0   
$EndComp
$Comp
L Connector:TestPoint TP3
U 1 1
P 2200 5050
F 0 "TP3" V 2250 5300 50  0000 C CNN
F 1 "MISO" V 2150 5300 50  0000 C CNN
F 2 "TestPoint:TestPoint_Pad_1.0x1.0mm" H 2400 5050 50  0001 C CNN
F 3 "~" H 2400 5050 50  0001 C CNN
	1    2200 5050
	1    0    0    -1  
$EndComp
$Comp
L Connector:TestPoint TP1
U 1 1
P 2000 5150
F 0 "TP1" V 2050 5400 50  0000 C CNN
F 1 "MOSI" V 1950 5400 50  0000 C CNN
F 2 "TestPoint:TestPoint_Pad_1.0x1.0mm" H 2200 5150 50  0001 C CNN
F 3 "~" H 2200 5150 50  0001 C CNN
	1    2000 5150
	1    0    0    -1  
$EndComp
$Comp
L Connector:TestPoint TP2
U 1 1
P 2000 5250
F 0 "TP2" V 2050 5500 50  0000 C CNN
F 1 "SCK" V 1950 5500 50  0000 C CNN
F 2 "TestPoint:TestPoint_Pad_1.0x1.0mm" H 2200 5250 50  0001 C CNN
F 3 "~" H 2200 5250 50  0001 C CNN
	1    2000 5250
	-1   0    0    1   
$EndComp
$Comp
L Connector:TestPoint TP4
U 1 1
P 2200 5350
F 0 "TP4" V 2250 5600 50  0000 C CNN
F 1 "RST" V 2150 5600 50  0000 C CNN
F 2 "TestPoint:TestPoint_Pad_1.0x1.0mm" H 2400 5350 50  0001 C CNN
F 3 "~" H 2400 5350 50  0001 C CNN
	1    2200 5350
	-1   0    0    1   
$EndComp
Wire Wire Line
	2200 5350 2700 5350
Wire Wire Line
	2700 5250 2000 5250
Wire Wire Line
	2000 5150 2700 5150
Wire Wire Line
	2700 5050 2200 5050
Text Notes 2350 5700 0    50   ~ 0
ISP pads on bottom
NoConn ~ 4600 2300
$EndSCHEMATC
